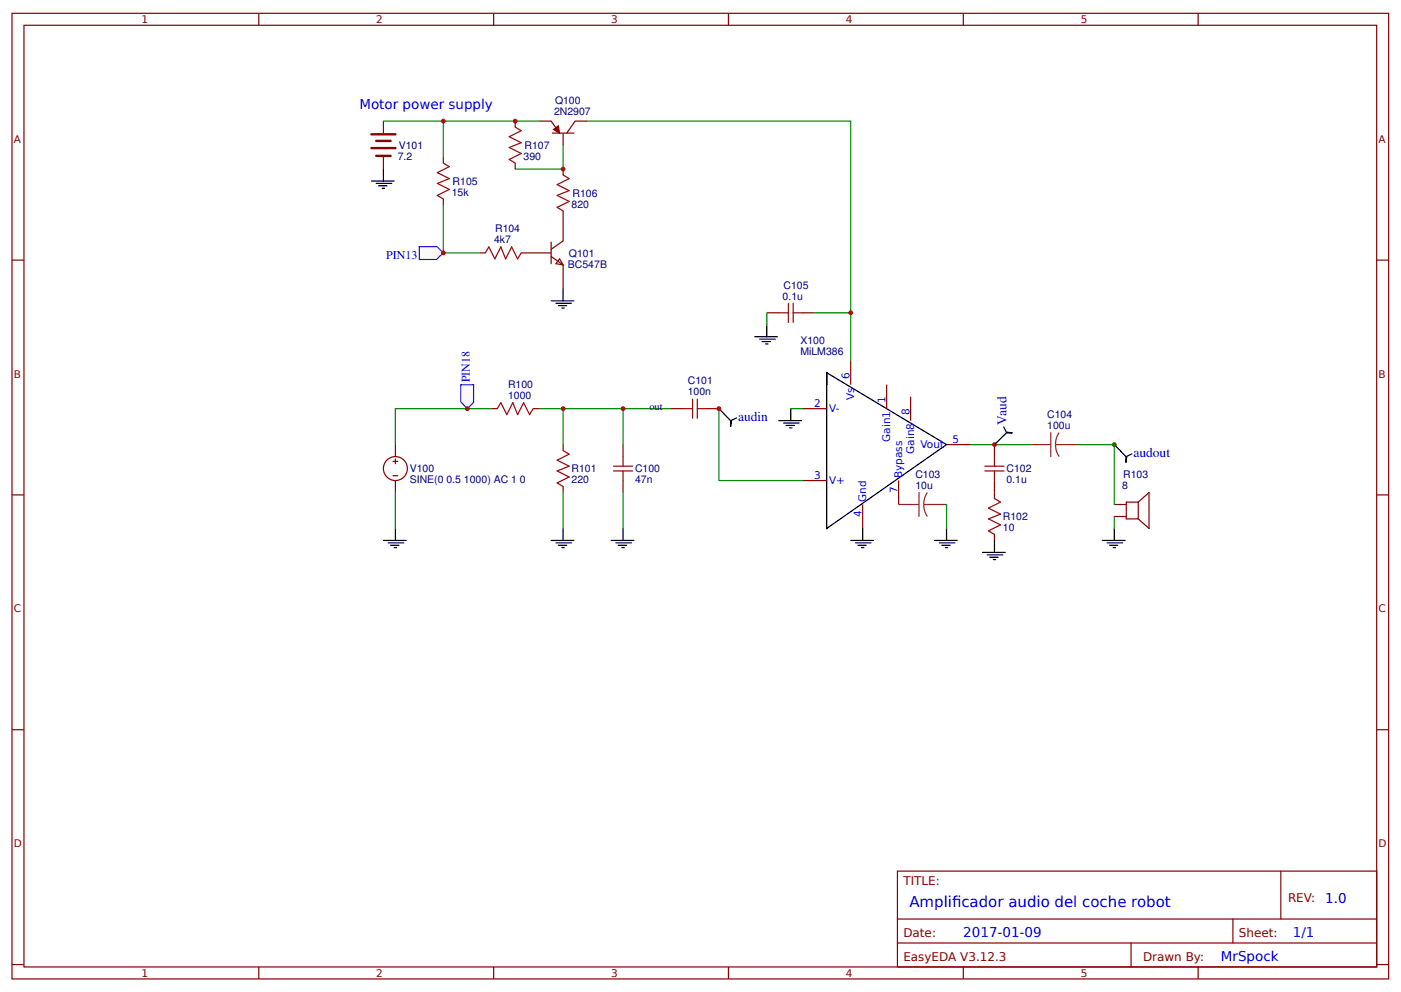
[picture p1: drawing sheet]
<svg xmlns="http://www.w3.org/2000/svg" width="312mm" height="221mm" viewBox="0 0 312 221" stroke-linecap="round" stroke-linejoin="round" font-family="sans-serif">
<g fill="none" stroke="#800" stroke-width=".27">
<path d="M2.7 3h306.4v214.9h-306.4zM5.3 5.6h301.1v209.7h-301.1zM57.6 3v2.6M109.9 3v2.6M162.2 3v2.6M214.4 3v2.6M266.7 3v2.6M2.7 57.9h2.6M306.4 57.9h2.7M88 99v2.6M109.3 91h1.4M118.7 91h1.3"/>
<path d="M125.3 99v1.3M138.7 99v2.6M2.7 110.2h2.6M87.5 102.7h1M87.5 105.9h1M88 102.2v1M88 107v2.6M125.3 108.3v1.3M138.7 107v2.6M306.4 110.2h2.7M2.7 162.4h2.6M306.4 162.4h2.7"/>
<path d="M199.8 193.9h106.6v21.4h-106.6zM285.1 193.9v10.7M2.7 214.7h2.6M57.6 215.3v2.6M109.9 215.3v2.6M162.2 215.3v2.6M199.8 204.6h106.6M199.8 209.9h106.6M214.4 215.3v2.6M251.8 209.9v5.4M266.7 215.3v2.6M274.4 204.6v5.3"/>
<path d="M306.4 214.7h2.7"/>
<circle cx="88" cy="104.3" r="2.67"/>
</g>
<g fill="none" stroke="#000" stroke-width=".27">
<path d="M88 117.6v2.7M125.3 117.6v2.7M138.7 117.6v2.7M85.3 120.3h5.1M86.4 120.8h3.5M86.9 121.4h1.9M87.7 121.9h.6M122.7 120.3h5M123.7 120.8h3.5M124.3 121.4h1.8M125.1 121.9h.5M136 120.3h5.1"/>
<path d="M137.1 120.8h3.5M137.6 121.4h1.9M138.4 121.9h.6"/>
</g>
<path d="M109.3 91h-21.3v8M120 91h5.3v8M125.3 91h13.4v8M88 109.6v8M125.3 109.6v8M138.7 109.6v8" fill="none" stroke="#080" stroke-width=".27"/>
<path d="M110.7 91l.8-1.4 1.3 2.7 1.3-2.7 1.1 2.7 1.3-2.7 1.4 2.7 .8-1.3M125.3 100.3l1.4 .8-2.7 1.3 2.7 1.4-2.7 1 2.7 1.4-2.7 1.3 1.3 .8M136.5 104.8h4.3M136.5 103.8h4.3M138.7 101.6v2.2M138.7 104.8v2.2" fill="none" stroke="#a00000" stroke-width=".27"/>
<circle cx="125.3" cy="91" r=".53" fill="#c00"/>
<path d="M152 91h2.2M154.2 88.8v4.3M155.2 91h2.2M155.2 88.8v4.3" fill="none" stroke="#a00000" stroke-width=".27"/>
<path d="M149.4 91h2.6M157.4 91h2.6" fill="none" stroke="#800" stroke-width=".27"/>
<path d="M138.7 91h10.7" fill="none" stroke="#080" stroke-width=".27"/>
<circle cx="138.7" cy="91" r=".53" fill="#c00"/>
<path d="M85.3 27v2.6M85.3 35v2.6" fill="none" stroke="#800" stroke-width=".27"/>
<path d="M82.7 33h5.3M82.7 29.9h5.3M83.7 31.4h3.2M83.7 34.7h3.2" fill="none" stroke="#800" stroke-width=".53"/>
<path d="M229.4 99h4.5M233.9 96.3v5.3M235 99l.1 1.4 .7 1.2M235 99h5M235.8 96.3l-.7 1.3-.1 1.4" fill="none" stroke="#8d2323" stroke-width=".27"/>
<path d="M248.2 99.1l2.4 2.5v1.4l.2-1.4 1.2-.6M248 117.6v2.7M245.4 120.3h5M246.4 120.8h3.5M247 121.4h1.8M247.8 121.9h.5" fill="none" stroke="#000" stroke-width=".27"/>
<circle cx="248" cy="99" r=".53" fill="#c00"/>
<path d="M160.2 91.1l2.4 2.5v1.4l.2-1.4 1.2-.6M184 83v34.6l26.7-18.6-26.7-16v2.6M192 117.6v2.7M189.4 120.3h5M190.4 120.8h3.5M191 121.4h1.8M191.8 121.9h.5" fill="none" stroke="#000" stroke-width=".27"/>
<path d="M178.7 91h5.3M189.4 80.3v5.3M197.4 85.6v5.4M202.7 88.3v5.3M210.7 99h5.3M178.7 107h5.3M192 112.3v5.3M200 107v5.3" fill="none" stroke="#800" stroke-width=".27"/>
<path d="M160 91v16h18.7" fill="none" stroke="#080" stroke-width=".27"/>
<circle cx="160" cy="91" r=".53" fill="#c00"/>
<path d="M173.4 93.6h5M174.4 94.2h3.5M175 94.7h1.8M175.8 95.2h.5M176 91v2.6" fill="none" stroke="#000" stroke-width=".27"/>
<path d="M176 91h2.7M216 99h13.4M248 115v2.6" fill="none" stroke="#080" stroke-width=".27"/>
<path d="M219.2 104.8h4.3M219.2 103.8h4.3M221.4 101.6v2.2M221.4 104.8v2.2" fill="none" stroke="#a00000" stroke-width=".27"/>
<path d="M221.4 99v2.6M221.4 107v2.6" fill="none" stroke="#800" stroke-width=".27"/>
<circle cx="221.4" cy="99" r=".53" fill="#c00"/>
<path d="M221.4 111l1.3 .8-2.7 1.3 2.7 1.3-2.7 1.1 2.7 1.3-2.7 1.4 1.4 .8" fill="none" stroke="#a00000" stroke-width=".27"/>
<path d="M221.4 109.6v1.4M221.4 119v1.3" fill="none" stroke="#800" stroke-width=".27"/>
<path d="M223.4 95l.6 1.2 1.4 .2h-1.4l-2.5 2.4M210.7 117.6v2.7M208 120.3h5.1M209.1 120.8h3.5M209.6 121.4h1.9M210.4 121.9h.6M218.7 123h5.1M219.8 123.5h3.4M220.3 124h1.9M221.1 124.6h.5M221.4 120.3v2.7" fill="none" stroke="#000" stroke-width=".27"/>
<path d="M200 112.3h4.6M204.6 109.6v5.4M205.6 112.3l.2 1.4 .6 1.3M205.6 112.3h5.1M206.4 109.6l-.6 1.3-.2 1.4" fill="none" stroke="#8d2323" stroke-width=".27"/>
<path d="M210.7 112.3v5.3" fill="none" stroke="#080" stroke-width=".27"/>
<path d="M102.5 85.6h2.9v4l-1.4 1.4-1.5-1.6z" fill="#fff7f8" stroke="#430aff" stroke-width=".27"/>
<circle cx="104" cy="91" r=".53" fill="#c00"/>
<path d="M173.4 69.6h2.1M175.5 67.5v4.3M176.6 69.6h2.1M176.6 67.5v4.3" fill="none" stroke="#a00000" stroke-width=".27"/>
<path d="M170.7 69.6h2.7M178.7 69.6h2.7M248 112.3h2.7M248 115h2.7M253.4 111.8l2.4-2.2v8l-2.4-2.1M253.4 111.8v3.7M253.4 111.8h-2.7v3.7h2.7" fill="none" stroke="#800" stroke-width=".27"/>
<path d="M168 75h5.1M169.1 75.5h3.5M169.6 76h1.9M170.4 76.6h.6M170.7 72.3v2.7" fill="none" stroke="#000" stroke-width=".27"/>
<path d="M240 99h8v13.3" fill="none" stroke="#080" stroke-width=".27"/>
<path d="M124.5 57.6l.8 1.4-1.6-.3z" fill="#fefefe" stroke="#800" stroke-width=".27"/>
<path d="M98.7 35v1.3M120 27h2.7l1.3 1.8M122.9 29.6h4.8M125.3 29.6v2.7M125.3 37.6v1.4M130.7 27h-2.7l-1.9 2.6M98.7 44.3v1.3M106.7 56.3h1.3M116 56.3h6.7M122.7 57.1l2.6 1.9v5.3M122.7 53.9v4.8M125.3 47v6.6l-2.6 1.9" fill="none" stroke="#800" stroke-width=".27"/>
<path d="M85.3 37.6v2.7M82.7 40.3h5M83.7 40.8h3.5M84.3 41.4h1.8M85.1 41.9h.5M122.7 67h5M123.7 67.5h3.5M124.3 68h1.8M125.1 68.6h.5M125.3 64.3v2.7" fill="none" stroke="#000" stroke-width=".27"/>
<path d="M98.7 36.3l1.3 .8-2.7 1.3 2.7 1.4-2.7 1 2.7 1.4-2.7 1.3 1.4 .8M125.3 39l1.4 .8-2.7 1.3 2.7 1.3-2.7 1.1 2.7 1.3-2.7 1.4 1.3 .8M108 56.3l.8-1.3 1.3 2.6 1.4-2.6 1 2.6 1.4-2.6 1.3 2.6 .8-1.3" fill="none" stroke="#a00000" stroke-width=".27"/>
<path d="M85.3 27h13.4v8M98.7 27h21.3M125.3 32.3v5.3h-10.6M98.7 45.6v10.7h8" fill="none" stroke="#080" stroke-width=".27"/>
<path d="M123.2 28.8l1.1-.8 .2 1.6z" fill="#800" stroke="#800" stroke-width=".27"/>
<circle cx="98.7" cy="27" r=".53" fill="#c00"/>
<path d="M93.3 54.9h4l1.4 1.4-1.6 1.5h-3.8z" fill="#fff7f8" stroke="#430aff" stroke-width=".27"/>
<circle cx="98.7" cy="56.3" r=".53" fill="#c00"/>
<path d="M130.7 27h58.7v53.3M181.4 69.6h8" fill="none" stroke="#080" stroke-width=".27"/>
<circle cx="189.4" cy="69.6" r=".53" fill="#c00"/>
<path d="M170.7 69.6v2.7" fill="none" stroke="#080" stroke-width=".27"/>
<path d="M114.7 28.3l1.3 .8-2.7 1.3 2.7 1.4-2.7 1 2.7 1.4-2.7 1.3 1.4 .8" fill="none" stroke="#a00000" stroke-width=".27"/>
<path d="M114.7 27v1.3M114.7 36.3v1.3" fill="none" stroke="#800" stroke-width=".27"/>
<g fill="#c00">
<circle cx="114.7" cy="27" r=".53"/>
<circle cx="125.3" cy="37.6" r=".53"/>
</g>
<g font-size="3.3" fill="#00f">
<text x="202.4" y="201.9">Amplifcador audio del coche robot</text>
<text x="211.9" y="201.9">i</text>
</g>
<g font-size="3" fill="#00f">
<text x="80" y="24.3">Motor power supply</text>
<text x="164.3" y="93.6">audin</text>
<text x="224" y="94.7" transform="rotate(-90 224 94.7)">Vaud</text>
<text x="252.3" y="101.6">audout</text>
<text x="295" y="201.1">1.0</text>
<text x="214.4" y="208.6">2017-01-09</text>
<text x="287.8" y="208.6">1/1</text>
<text x="271.8" y="213.9">MrSpock</text>
</g>
<g font-size="2.7" fill="#00f">
<text x="86" y="57.6">PIN13</text>
<text x="104.6" y="85.1" transform="rotate(-90 104.6 85.1)">PIN18</text>
</g>
<g font-size="2.7" fill="#800">
<text x="201.1" y="197.1">TITLE:</text>
<text x="286.7" y="200.9">REV:</text>
<text x="201.1" y="208.6">Date:</text>
<text x="275.8" y="208.6">Sheet:</text>
<text x="201.1" y="213.9">EasyEDA V3.12.3</text>
<text x="254.4" y="213.9">Drawn By:</text>
</g>
<g font-size="2.3" fill="#800">
<text x="31.5" y="5.2">1</text>
<text x="83.7" y="5.2">2</text>
<text x="136" y="5.2">3</text>
<text x="188.3" y="5.2">4</text>
<text x="240.6" y="5.2">5</text>
<text x="3.1" y="31.8">A</text>
<text x="306.8" y="31.8">A</text>
<text x="3.1" y="84">B</text>
<text x="306.8" y="84">B</text>
<text x="3.1" y="136.3">C</text>
<text x="306.8" y="136.3">C</text>
<text x="3.1" y="188.6">D</text>
<text x="306.8" y="188.6">D</text>
<text x="31.5" y="217.5">1</text>
<text x="83.7" y="217.5">2</text>
<text x="136" y="217.5">3</text>
<text x="188.3" y="217.5">4</text>
<text x="240.6" y="217.5">5</text>
</g>
<g font-size="2.3" fill="#000080">
<text x="123.5" y="23.1">Q100</text>
<text x="123.3" y="25.6">2N2907</text>
<text x="88.5" y="35.7">7.2</text>
<text x="88.8" y="33.1">V101</text>
<text x="116.5" y="35.7">390</text>
<text x="116.8" y="33.1">R107</text>
<text x="100.8" y="41.1">R105</text>
<text x="100.5" y="43.7">15k</text>
<text x="127.2" y="46.3">820</text>
<text x="127.4" y="43.8">R106</text>
<text x="110.2" y="51.7">R104</text>
<text x="110" y="54.2">4k7</text>
<text x="126.4" y="59.7">BC547B</text>
<text x="126.6" y="57.2">Q101</text>
<text x="174.4" y="64.3">C105</text>
<text x="174.2" y="66.7">0.1u</text>
<text x="178.2" y="76.6">X100</text>
<text x="178.2" y="79">MiLM386</text>
<text x="113.1" y="88.8">1000</text>
<text x="113.1" y="86.4">R100</text>
<text x="153.1" y="88">100n</text>
<text x="153.1" y="85.6">C101</text>
<text x="144.6" y="91.4">out</text>
<text x="233.1" y="95.5">100u</text>
<text x="233.1" y="93.1">C104</text>
<text x="91.2" y="107.6">SINE(0 0.5 1000) AC 1 0</text>
<text x="91.2" y="105.2">V100</text>
<text x="127.2" y="107.6">220</text>
<text x="127.2" y="105.1">R101</text>
<text x="141.4" y="107.6">47n</text>
<text x="141.4" y="105.1">C100</text>
<text x="203.8" y="106.4">C103</text>
<text x="224" y="107.6">0.1u</text>
<text x="224" y="105.2">C102</text>
<text x="250" y="106.4">R103</text>
<text x="203.8" y="108.8">10u</text>
<text x="249.8" y="108.8">8</text>
<text x="223.2" y="118.2">10</text>
<text x="223.2" y="115.8">R102</text>
</g>
<g font-size="2.3" fill="#00f">
<text x="189.1" y="84.3" transform="rotate(-90 189.1 84.3)">6</text>
<text x="190.2" y="89" transform="rotate(-90 190.2 89)">Vs</text>
<text x="197.1" y="89.6" transform="rotate(-90 197.1 89.6)">1</text>
<text x="181.2" y="90.7">2</text>
<text x="184.6" y="91.8">V-</text>
<text x="202.4" y="92.3" transform="rotate(-90 202.4 92.3)">8</text>
<text x="198.2" y="98.4" transform="rotate(-90 198.2 98.4)">Gain1</text>
<text x="203.5" y="101" transform="rotate(-90 203.5 101)">Gain8</text>
<text x="204.9" y="99.8">Vout</text>
<text x="212" y="98.7">5</text>
<text x="181.2" y="106.7">3</text>
<text x="184.6" y="107.8">V+</text>
<text x="200.8" y="106.4" transform="rotate(-90 200.8 106.4)">Bypass</text>
<text x="192.8" y="111.8" transform="rotate(-90 192.8 111.8)">Gnd</text>
<text x="199.8" y="109.8" transform="rotate(-90 199.8 109.8)">7</text>
<text x="191.8" y="115.1" transform="rotate(-90 191.8 115.1)">4</text>
</g>
</svg>
